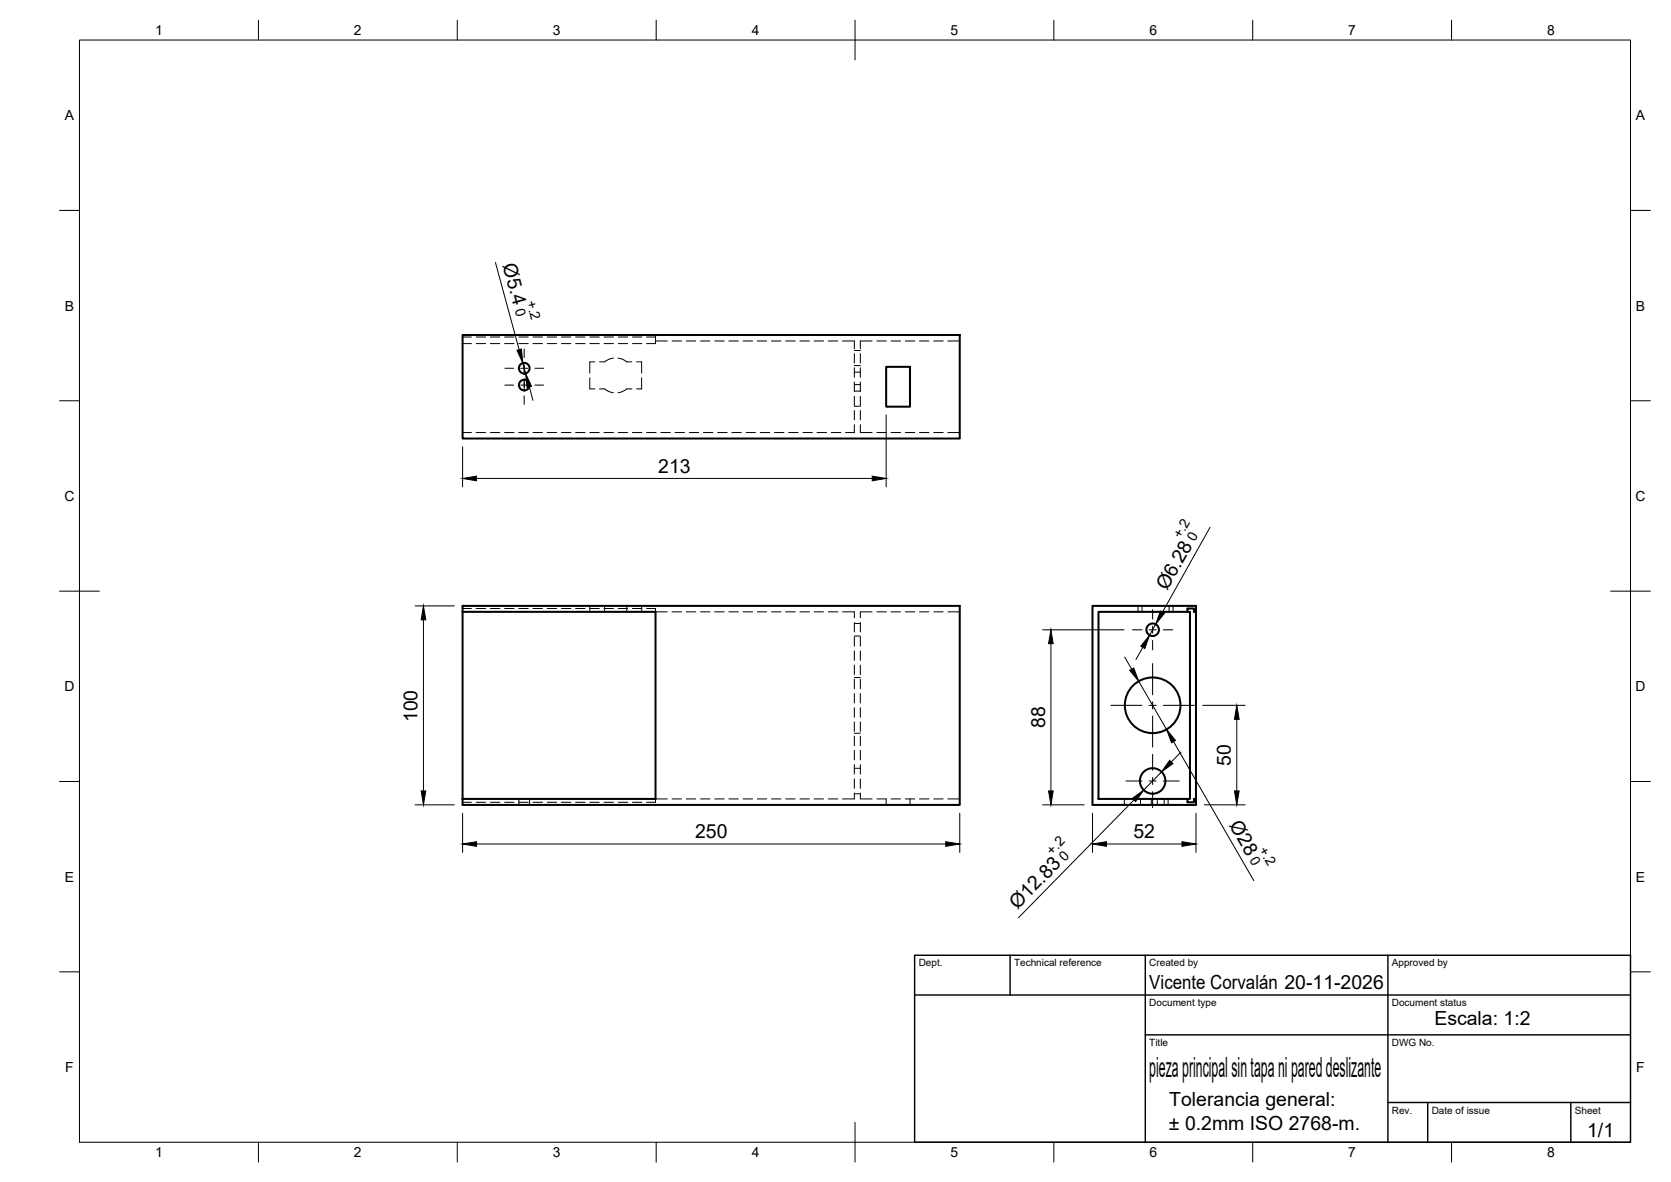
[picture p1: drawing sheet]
<svg xmlns="http://www.w3.org/2000/svg" width="420mm" height="297mm" viewBox="0 0 420 297" stroke-linecap="round" stroke-linejoin="round" font-family="sans-serif">
<!-- layer: Hidden -->
<g fill="none" stroke="#000" stroke-width=".25">
<path d="M116.3 86.3h2.2M116.3 84.7h2.2M119.7 86.3h2.4M119.7 84.7h2.4M123.3 86.3h2.4M123.3 84.7h2.4M126.9 86.3h2.3M126.9 84.7h2.3M130.5 86.3h2.3M130.5 84.7h2.3M134 86.3h2.4M134 84.7h2.4"/>
<path d="M137.6 86.3h2.4M137.6 84.7h2.4M141.2 86.3h2.3M141.2 84.7h2.3M144.7 86.3h2.4M144.7 84.7h2.4M148.3 94.9v2.8h1.3M148.3 86.3h2.4M148.3 84.7h2.4M149.6 90.9h-1.3v2.9M150.7 97.7h1.3l1.1 .7 1.1 .3M151.9 86.3h2.4"/>
<path d="M151.9 84.7h2.4M154.2 90l-1.1 .3-1.1 .6h-1.3M155.4 90l1.2 .3 1 .6h1.3M155.4 86.3h2.4M155.4 84.7h2.4M158.9 97.7h-1.3l-1 .7-1.2 .3M159 86.3h2.4M159 84.7h2.4M160.1 90.9h1.2v2.9M161.3 94.9v2.8h-1.2M162.6 84.7h2.2v1.6h-2.2M164.8 84.2v.5"/>
<path d="M164.8 85.7h3M169 85.7h2.4M172.6 85.7h2.3M176.1 85.7h2.4M179.7 85.7h2.4M183.3 85.7h2.4M186.8 85.7h2.4M190.4 85.7h2.4M194 85.7h2.4M197.5 85.7h2.4M201.1 85.7h2.4M204.7 85.7h2.4"/>
<path d="M208.3 85.7h2.4M211.8 85.7h3v2M214.8 88.9v2.3M214.8 92.4v2.4M214.8 96v2.4M214.8 99.6v2.4M214.8 96.7h1.5M214.8 93.5h1.5M214.8 88.1h1.5M214.8 98.3h1.5M214.8 91.9h1.5M216.3 88.9v2.3"/>
<path d="M216.3 92.4v2.4M216.3 96v2.4M216.3 99.6v2.4M219.3 85.7h-3v2M220.5 85.7h2.4M224 85.7h2.4M227.6 85.7h2.4M231.2 85.7h2.4M234.8 85.7h2.4M238.3 85.7h3M116.3 108.7h2.2M119.7 108.7h2.4"/>
<path d="M123.3 108.7h2.4M126.9 108.7h2.3M130.4 108.7h2.4M134 108.7h2.4M137.6 108.7h2.4M141.2 108.7h2.3M144.7 108.7h2.4M148.3 108.7h2.4M151.9 108.7h2.4M155.4 108.7h2.4M159 108.7h2.4M162.6 108.7h2.4"/>
<path d="M166.2 108.7h2.4M169.7 108.7h2.4M173.3 108.7h2.4M176.9 108.7h2.4M180.4 108.7h2.4M184 108.7h2.4M187.6 108.7h2.4M191.2 108.7h2.3M194.7 108.7h2.4M198.3 108.7h2.4M201.9 108.7h2.4M205.4 108.7h2.4"/>
<path d="M209 108.7h2.4M214.8 103.2v2.3M214.8 106.7v2h-2.2M214.8 102.1h1.5M216.3 103.2v2.3M216.3 106.7v2h3M220.5 108.7h2.4M224 108.7h2.4M227.6 108.7h2.4M231.2 108.7h2.4M234.8 108.7h2.4M238.3 108.7h3"/>
<path d="M116.3 152.9h2.2M119.7 152.9h2.4M123.3 152.9h2.4M126.9 152.9h2.3M130.5 152.9h2.3M134 152.9h2.4M137.6 152.9h2.4M141.2 152.9h2.3M144.7 152.9h2.4M148.3 152.3v1.5M148.3 152.9h2.4M151.9 152.9h2.4"/>
<path d="M152 152.3v1.5M155.4 152.9h2.4M157.6 152.3v1.5M159 152.9h2.4M161.3 152.3v1.5M162.6 152.9h2.2v.9h3M169 153.8h2.4M172.6 153.8h2.3M176.1 153.8h2.4M179.7 153.8h2.4M183.3 153.8h2.4M186.8 153.8h2.4"/>
<path d="M190.4 153.8h2.4M194 153.8h2.4M197.5 153.8h2.4M201.1 153.8h2.4M204.7 153.8h2.4M208.3 153.8h2.4M211.8 153.8h3v1.4M214.8 156.4v2.4M214.8 159.8h1.5M214.8 156.7h1.5M216.3 156.4v2.4M219.3 153.8h-3v1.4"/>
<path d="M220.5 153.8h2.4M224 153.8h2.4M227.6 153.8h2.4M231.2 153.8h2.4M234.8 153.8h2.4M238.3 153.8h3M286.2 152.3v1.5M287.2 152.3v1.5M294 152.3v1.5M295 152.3v1.5M214.8 160v2.4M214.8 163.6v2.4"/>
<path d="M214.8 167.1v2.4M214.8 170.7v2.4M214.8 174.3v2.4M214.8 177.9v2.3M214.8 170.3h1.5M216.3 160v2.4M216.3 163.6v2.4M216.3 167.1v2.4M216.3 170.7v2.4M216.3 174.3v2.4M216.3 177.9v2.3M214.8 181.4v2.4"/>
<path d="M214.8 185v2.4M214.8 188.6v2.4M214.8 192.2v2.3M214.8 195.7v2.4M214.8 199.3v1.5h-3M214.8 184.3h1.5M214.8 199.5h1.5M214.8 193.1h1.5M216.3 181.4v2.4M216.3 185v2.4M216.3 188.6v2.4M216.3 192.2v2.3"/>
<path d="M216.3 195.7v2.4M216.3 199.3v1.5h3M116.3 201.6h2.2M119.7 201.6h2.4M123.3 201.6h2.4M126.9 201.6h2.3M130.5 201.6h2.3M130.5 200.8v1.5M133.2 200.8v1.5M134 201.6h2.4M137.6 201.6h2.4M141.2 201.6h2.3"/>
<path d="M144.7 201.6h2.4M148.3 201.6h2.4M151.9 201.6h2.4M155.4 201.6h2.4M159 201.6h2.4M167.8 200.8h-3v.8h-2.2M169 200.8h2.4M172.6 200.8h2.3M176.1 200.8h2.4M179.7 200.8h2.4M183.3 200.8h2.4M186.8 200.8h2.4"/>
<path d="M190.4 200.8h2.4M194 200.8h2.4M197.5 200.8h2.4M201.1 200.8h2.4M204.7 200.8h2.4M208.3 200.8h2.4M220.5 200.8h2.3v1.5M224 200.8h2.4M227.6 200.8h2.4M228.8 200.8v1.5M231.2 200.8h2.4M234.8 200.8h2.4"/>
<path d="M238.3 200.8h3M282.7 200.8v1.5M286.8 200.8v1.5M289.5 200.8v1.5M291 200.8v1.5M292.7 200.8v1.5M293.7 200.8v1.5"/>
</g>
<!-- layer: Visible -->
<g fill="none" stroke="#000" stroke-width=".51">
<path d="M116.3 84.2h125v26h-125zM222.8 92.2h6v10h-6zM116.3 152.3h125v50h-125zM116.3 153.8h48.5v47h-48.5M274.7 152.3h26v50h-26zM276.2 153.8h23v47h-23zM298.6 153.8v-.9h1.6v.9h.5M298.6 200.8v.8h1.6v-.8h.5"/>
<circle cx="131.8" cy="96.8" r="1.34"/>
<circle cx="131.8" cy="92.5" r="1.34"/>
<circle cx="289.8" cy="158.3" r="1.58"/>
<circle cx="289.8" cy="177.2" r="7"/>
<circle cx="289.8" cy="196.3" r="3.2"/>
</g>
<!-- layer: BORDER -->
<g fill="none" stroke="#000" stroke-width=".25">
<path d="M20 10.1h390v276.9h-390zM65 5.1v5M115 5.1v5M165 5.1v5M215 5.1v10M265 5.1v5M315 5.1v5M365 5.1v5M15 52.9h5M410 52.9h5M15 100.7h5M410 100.7h5"/>
<path d="M15 148.6h10M405 148.6h10M15 196.4h5M410 196.4h5M15 244.2h5M410 244.2h5M65 287v5M115 287v5M165 287v5M215 282.1v9.9M265 287v5M315 287v5"/>
<path d="M365 287v5"/>
</g>
<!-- layer: TITLEBLOCK -->
<path d="M230 240.1h180v46.9h-180zM230 250h180M254 240.1v9.9M288 240.1v46.9M349 240.1v46.9M288 260.1h122M349 277.1h61M359 277.1v9.9M395 277.1v9.9" fill="none" stroke="#000" stroke-width=".36"/>
<!-- layer: Smart Centers -->
<g fill="none" stroke="#000" stroke-width=".25">
<path d="M127 96.8h2.1M127 92.5h2.1M130.9 96.8h1.8M130.9 92.5h1.8M131.8 87.7v2.2M131.8 91.7v2.4M131.8 95.2v2.5M131.8 99.5v2.1M134.5 96.8h2.2M134.5 92.5h2.2M284.8 158.3h2.3M288.9 158.3h1.8"/>
<path d="M289.8 153.2v2.4M289.8 157.4v1.8M292.5 158.3h2.4M279.3 177.3h7.8M288.9 177.3h1.8M289.8 160.9v2.4M289.8 166.8v7.8M289.8 176.4v1.8M289.8 179.9v7.9M292.5 177.3h7.8M283.1 196.3h4M288.9 196.3h1.8"/>
<path d="M289.8 189.6v4M289.8 195.4v1.8M289.8 199v4M292.5 196.3h4"/>
</g>
<!-- layer: FD_Dimensions -->
<g fill="none" stroke="#000" stroke-width=".25">
<path d="M124.6 65.9l5.9 22M131.5 91.3l.7 2.6M133.1 97.2l.9 3.4M116.3 112.3v10.1M222.8 104.3v18.1M119.8 120.2h99.5M304.2 132.5l-11.9 21.3M104.4 152.3h9.8M106.5 155.8v43M262.1 158.3h20.5M290.6 156.9l-1.5 2.7M264.2 161.8v37"/>
<path d="M282.8 165.1l1.8 3.1M286.3 171.2l7 12.1M287.3 162.7l-1.7 3M302.4 177.3h10.7M292.1 194l-4.5 4.6M295.1 186.4l20.2 34.9M297 189l-2.5 2.5M311 180.8v18M104.4 202.3h9.8M116.3 204.4v9.8M119.8 212.1h118M241.3 204.4v9.8"/>
<path d="M262.1 202.3h10.5M274.7 204.4v9.8M278.2 212.1h19M285.1 201l-29 29.6M300.7 204.4v9.8M302.8 202.3h10.3"/>
</g>
<g fill="#000" stroke="#000" stroke-width=".25">
<path d="M130 88l1.1-.3 .4 3.6zM132.2 93.9l1.4 3.2-1.1 .3zM116.3 120.2l3.5-.5v1.1zM219.3 119.7l3.5 .5-3.5 .6zM106.5 152.3l.6 3.5h-1.2zM291.8 153.6l1 .5-2.2 2.8zM264.2 158.3l.6 3.5h-1.1zM284.1 168.5l1-.6 1.2 3.3zM289.1 159.6l-1.3 3.4-1-.6zM105.9 198.8h1.2l-.6 3.5zM263.7 198.8h1.1l-.6 3.5zM294.1 191.1l.8 .8-2.8 2.1z"/>
<path d="M293.3 183.3l2.3 2.8-1 .6zM310.4 198.8h1.2l-.6 3.5zM311 177.3l.6 3.5h-1.2zM116.3 212.1l3.5-.6v1.2zM237.8 211.5l3.5 .6-3.5 .6zM274.7 212.1l3.5-.6v1.2zM284.7 200.6l2.9-2-2.1 2.9zM297.2 211.5l3.5 .6-3.5 .6z"/>
</g>
<text font-size="7" x="289" y="270.6">pieza principal sin tapa ni pared deslizante</text>
<g font-size="4.9">
<text x="126.4" y="66.7" transform="rotate(75 126.4 66.7)">Ø5.4</text>
<text x="165.5" y="118.8">213</text>
<text x="293.5" y="148.6" transform="rotate(-61 293.5 148.6)">Ø6.28</text>
<text x="105" y="181.5" transform="rotate(-90 105 181.5)">100</text>
<text x="262.8" y="183" transform="rotate(-90 262.8 183)">88</text>
<text x="309.5" y="192.5" transform="rotate(-90 309.5 192.5)">50</text>
<text x="309" y="207.4" transform="rotate(60 309 207.4)">Ø28</text>
<text x="174.8" y="210.7">250</text>
<text x="285" y="210.7">52</text>
<text x="255.8" y="228.7" transform="rotate(-46 255.8 228.7)">Ø12.83</text>
<text x="289" y="248.5">Vicente Corvalán 20-11-2026</text>
<text x="360.7" y="257.6">Escala: 1:2</text>
<text x="294" y="278">Tolerancia general:</text>
<text x="293.9" y="283.9">± 0.2mm ISO 2768-m.</text>
<text x="399.1" y="285.7">1/1</text>
</g>
<g font-size="3.5">
<text x="39" y="8.8">1</text>
<text x="89" y="8.8">2</text>
<text x="139" y="8.8">3</text>
<text x="189" y="8.8">4</text>
<text x="239" y="8.8">5</text>
<text x="289" y="8.8">6</text>
<text x="339" y="8.8">7</text>
<text x="389" y="8.8">8</text>
<text x="16.3" y="30.2">A</text>
<text x="411.3" y="30.2">A</text>
<text x="129.4" y="77.9" transform="rotate(74 129.4 77.9)">0</text>
<text x="132.4" y="75.8" transform="rotate(75 132.4 75.8)">+.2</text>
<text x="16.3" y="78">B</text>
<text x="411.3" y="78">B</text>
<text x="16.2" y="125.9">C</text>
<text x="411.2" y="125.9">C</text>
<text x="296.9" y="135.5" transform="rotate(-61 296.9 135.5)">+.2</text>
<text x="300.5" y="136.2" transform="rotate(-61 300.5 136.2)">0</text>
<text x="16.2" y="173.7">D</text>
<text x="411.2" y="173.7">D</text>
<text x="264.5" y="215" transform="rotate(-46 264.5 215)">+.2</text>
<text x="316.4" y="213.5" transform="rotate(60 316.4 213.5)">+.2</text>
<text x="16.3" y="221.6">E</text>
<text x="267.8" y="216.5" transform="rotate(-46 267.8 216.5)">0</text>
<text x="314.1" y="216.2" transform="rotate(60 314.1 216.2)">0</text>
<text x="411.3" y="221.6">E</text>
<text x="16.4" y="269.4">F</text>
<text x="411.4" y="269.4">F</text>
<text x="39" y="290.8">1</text>
<text x="89" y="290.8">2</text>
<text x="139" y="290.8">3</text>
<text x="189" y="290.8">4</text>
<text x="239" y="290.8">5</text>
<text x="289" y="290.8">6</text>
<text x="339" y="290.8">7</text>
<text x="389" y="290.8">8</text>
</g>
<g font-size="2.5">
<text x="231" y="242.9">Dept.</text>
<text x="255" y="242.9">Technical reference</text>
<text x="289" y="242.9">Created by</text>
<text x="350" y="242.9">Approved by</text>
<text x="289" y="252.8">Document type</text>
<text x="350" y="252.8">Document status</text>
<text x="289" y="262.9">Title</text>
<text x="350" y="262.9">DWG No.</text>
<text x="350" y="279.9">Rev.</text>
<text x="360" y="279.9">Date of issue</text>
<text x="396" y="279.9">Sheet</text>
</g>
</svg>
